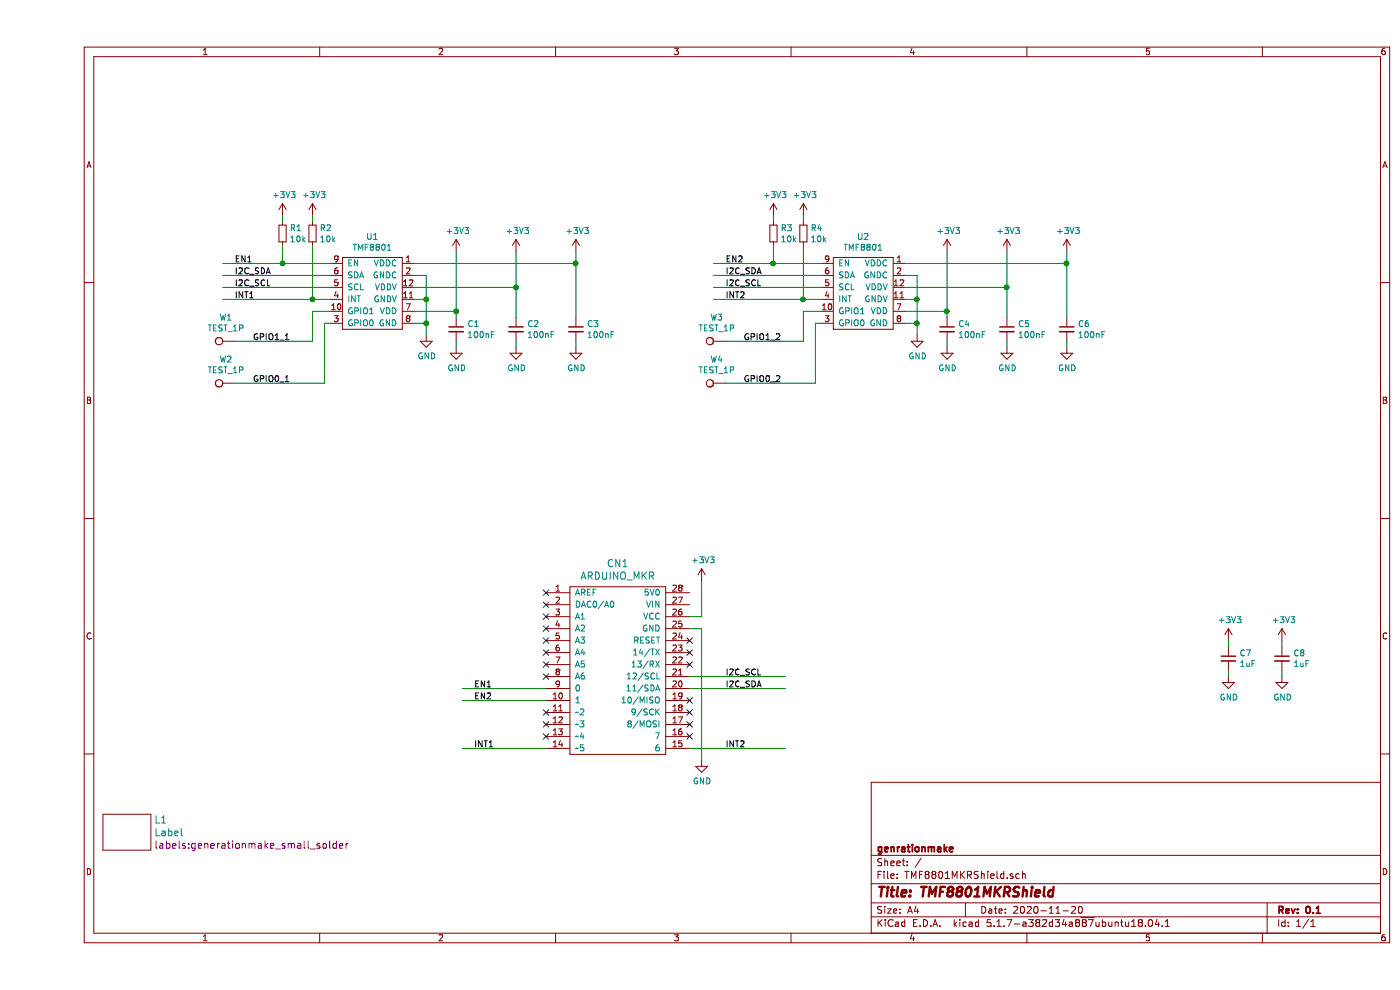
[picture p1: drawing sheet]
EESchema Schematic File Version 4
EELAYER 30 0
EELAYER END
$Descr A4 11693 8268
encoding utf-8
Sheet 1 1
Title "TMF8801MKRShield"
Date "2020-11-20"
Rev "0.1"
Comp "genrationmake"
Comment1 ""
Comment2 ""
Comment3 ""
Comment4 ""
$EndDescr
$Comp
L MODULE_compute:ARDUINO_MKR CN1
U 1 1
P 4850 5600
F 0 "CN1" H 4850 6497 60  0000 C CNN
F 1 "ARDUINO_MKR" H 4850 6391 60  0000 C CNN
F 2 "MODULE_compute:ARDUINO_MKR_HOLES_PINHEADER_EDGE" H 4750 6250 60  0001 C CNN
F 3 "" H 4850 5300 60  0000 C CNN
	1    4850 5600
	1    0    0    -1  
$EndComp
$Comp
L IC_sensor:TMF8801 U1
U 1 1
P 2800 2450
F 0 "U1" H 2800 2925 50  0000 C CNN
F 1 "TMF8801" H 2800 2834 50  0000 C CNN
F 2 "IC_sensor:TMF8801" H 2800 2450 50  0001 C CNN
F 3 "" H 2800 2450 50  0001 C CNN
	1    2800 2450
	1    0    0    -1  
$EndComp
$Comp
L power-supply:GND #PWR03
U 1 1
P 3250 2800
F 0 "#PWR03" H 3250 2550 50  0001 C CNN
F 1 "GND" H 3255 2627 50  0000 C CNN
F 2 "" H 3250 2800 50  0000 C CNN
F 3 "" H 3250 2800 50  0000 C CNN
	1    3250 2800
	1    0    0    -1  
$EndComp
Wire Wire Line
	3150 2300 3250 2300
Wire Wire Line
	3250 2300 3250 2500
Wire Wire Line
	3150 2700 3250 2700
Connection ~ 3250 2700
Wire Wire Line
	3250 2700 3250 2800
Wire Wire Line
	3150 2500 3250 2500
Connection ~ 3250 2500
Wire Wire Line
	3250 2500 3250 2700
$Comp
L devices:C_0603 C1
U 1 1
P 3500 2750
F 0 "C1" H 3592 2796 50  0000 L CNN
F 1 "100nF" H 3592 2705 50  0000 L CNN
F 2 "capacitors:C_0603" H 3500 2600 50  0001 C CNN
F 3 "" H 3500 2750 50  0000 C CNN
	1    3500 2750
	1    0    0    -1  
$EndComp
$Comp
L power-supply:GND #PWR05
U 1 1
P 3500 2900
F 0 "#PWR05" H 3500 2650 50  0001 C CNN
F 1 "GND" H 3505 2727 50  0000 C CNN
F 2 "" H 3500 2900 50  0000 C CNN
F 3 "" H 3500 2900 50  0000 C CNN
	1    3500 2900
	1    0    0    -1  
$EndComp
$Comp
L power-supply:+3V3 #PWR04
U 1 1
P 3500 2100
F 0 "#PWR04" H 3500 1950 50  0001 C CNN
F 1 "+3V3" H 3515 2273 50  0000 C CNN
F 2 "" H 3500 2100 50  0000 C CNN
F 3 "" H 3500 2100 50  0000 C CNN
	1    3500 2100
	1    0    0    -1  
$EndComp
Wire Wire Line
	3500 2100 3500 2600
Wire Wire Line
	3500 2850 3500 2900
$Comp
L devices:C_0603 C2
U 1 1
P 4000 2750
F 0 "C2" H 4092 2796 50  0000 L CNN
F 1 "100nF" H 4092 2705 50  0000 L CNN
F 2 "capacitors:C_0603" H 4000 2600 50  0001 C CNN
F 3 "" H 4000 2750 50  0000 C CNN
	1    4000 2750
	1    0    0    -1  
$EndComp
$Comp
L power-supply:GND #PWR07
U 1 1
P 4000 2900
F 0 "#PWR07" H 4000 2650 50  0001 C CNN
F 1 "GND" H 4005 2727 50  0000 C CNN
F 2 "" H 4000 2900 50  0000 C CNN
F 3 "" H 4000 2900 50  0000 C CNN
	1    4000 2900
	1    0    0    -1  
$EndComp
$Comp
L power-supply:+3V3 #PWR06
U 1 1
P 4000 2100
F 0 "#PWR06" H 4000 1950 50  0001 C CNN
F 1 "+3V3" H 4015 2273 50  0000 C CNN
F 2 "" H 4000 2100 50  0000 C CNN
F 3 "" H 4000 2100 50  0000 C CNN
	1    4000 2100
	1    0    0    -1  
$EndComp
Wire Wire Line
	4000 2100 4000 2400
Wire Wire Line
	4000 2850 4000 2900
$Comp
L devices:C_0603 C3
U 1 1
P 4500 2750
F 0 "C3" H 4592 2796 50  0000 L CNN
F 1 "100nF" H 4592 2705 50  0000 L CNN
F 2 "capacitors:C_0603" H 4500 2600 50  0001 C CNN
F 3 "" H 4500 2750 50  0000 C CNN
	1    4500 2750
	1    0    0    -1  
$EndComp
$Comp
L power-supply:GND #PWR09
U 1 1
P 4500 2900
F 0 "#PWR09" H 4500 2650 50  0001 C CNN
F 1 "GND" H 4505 2727 50  0000 C CNN
F 2 "" H 4500 2900 50  0000 C CNN
F 3 "" H 4500 2900 50  0000 C CNN
	1    4500 2900
	1    0    0    -1  
$EndComp
$Comp
L power-supply:+3V3 #PWR08
U 1 1
P 4500 2100
F 0 "#PWR08" H 4500 1950 50  0001 C CNN
F 1 "+3V3" H 4515 2273 50  0000 C CNN
F 2 "" H 4500 2100 50  0000 C CNN
F 3 "" H 4500 2100 50  0000 C CNN
	1    4500 2100
	1    0    0    -1  
$EndComp
Wire Wire Line
	4500 2100 4500 2200
Wire Wire Line
	4500 2850 4500 2900
Wire Wire Line
	3150 2600 3500 2600
Connection ~ 3500 2600
Wire Wire Line
	3500 2600 3500 2650
Wire Wire Line
	3150 2400 4000 2400
Connection ~ 4000 2400
Wire Wire Line
	4000 2400 4000 2650
Wire Wire Line
	3150 2200 4500 2200
Connection ~ 4500 2200
Wire Wire Line
	4500 2200 4500 2650
Wire Wire Line
	1550 2500 2300 2500
Wire Wire Line
	1550 2400 2450 2400
Wire Wire Line
	1550 2300 2450 2300
Wire Wire Line
	1550 2200 2050 2200
Text Label 1650 2200 0    50   ~ 0
EN1
Text Label 1650 2300 0    50   ~ 0
I2C_SDA
Text Label 1650 2400 0    50   ~ 0
I2C_SCL
Text Label 1650 2500 0    50   ~ 0
INT1
$Comp
L devices:R_0603 R1
U 1 1
P 2050 1950
F 0 "R1" H 2109 1996 50  0000 L CNN
F 1 "10k" H 2109 1905 50  0000 L CNN
F 2 "resistors:R_0603" H 2050 1800 50  0001 C CNN
F 3 "" H 2050 1950 50  0000 C CNN
	1    2050 1950
	1    0    0    -1  
$EndComp
$Comp
L devices:R_0603 R2
U 1 1
P 2300 1950
F 0 "R2" H 2359 1996 50  0000 L CNN
F 1 "10k" H 2359 1905 50  0000 L CNN
F 2 "resistors:R_0603" H 2300 1800 50  0001 C CNN
F 3 "" H 2300 1950 50  0000 C CNN
	1    2300 1950
	1    0    0    -1  
$EndComp
$Comp
L power-supply:+3V3 #PWR01
U 1 1
P 2050 1800
F 0 "#PWR01" H 2050 1650 50  0001 C CNN
F 1 "+3V3" H 2065 1973 50  0000 C CNN
F 2 "" H 2050 1800 50  0000 C CNN
F 3 "" H 2050 1800 50  0000 C CNN
	1    2050 1800
	1    0    0    -1  
$EndComp
$Comp
L power-supply:+3V3 #PWR02
U 1 1
P 2300 1800
F 0 "#PWR02" H 2300 1650 50  0001 C CNN
F 1 "+3V3" H 2315 1973 50  0000 C CNN
F 2 "" H 2300 1800 50  0000 C CNN
F 3 "" H 2300 1800 50  0000 C CNN
	1    2300 1800
	1    0    0    -1  
$EndComp
Wire Wire Line
	2050 1800 2050 1850
Wire Wire Line
	2300 1800 2300 1850
Wire Wire Line
	2050 2050 2050 2200
Connection ~ 2050 2200
Wire Wire Line
	2050 2200 2450 2200
Wire Wire Line
	2300 2050 2300 2500
Connection ~ 2300 2500
Wire Wire Line
	2300 2500 2450 2500
$Comp
L mechanical-connectors:TEST_1P W1
U 1 1
P 1650 2850
F 0 "W1" V 1845 2922 50  0000 C CNN
F 1 "TEST_1P" V 1754 2922 50  0000 C CNN
F 2 "wire_pads:SolderWirePad_single_1mmSMD" H 1850 2850 50  0001 C CNN
F 3 "" H 1850 2850 50  0000 C CNN
	1    1650 2850
	0    -1   -1   0   
$EndComp
$Comp
L mechanical-connectors:TEST_1P W2
U 1 1
P 1650 3200
F 0 "W2" V 1845 3272 50  0000 C CNN
F 1 "TEST_1P" V 1754 3272 50  0000 C CNN
F 2 "wire_pads:SolderWirePad_single_1mmSMD" H 1850 3200 50  0001 C CNN
F 3 "" H 1850 3200 50  0000 C CNN
	1    1650 3200
	0    -1   -1   0   
$EndComp
Wire Wire Line
	1650 2850 2300 2850
Wire Wire Line
	2300 2850 2300 2600
Wire Wire Line
	2300 2600 2450 2600
Wire Wire Line
	1650 3200 2400 3200
Wire Wire Line
	2400 3200 2400 2700
Wire Wire Line
	2400 2700 2450 2700
Text Label 1800 2850 0    50   ~ 0
GPIO1_1
Text Label 1800 3200 0    50   ~ 0
GPIO0_1
$Comp
L IC_sensor:TMF8801 U2
U 1 1
P 6900 2450
F 0 "U2" H 6900 2925 50  0000 C CNN
F 1 "TMF8801" H 6900 2834 50  0000 C CNN
F 2 "IC_sensor:TMF8801" H 6900 2450 50  0001 C CNN
F 3 "" H 6900 2450 50  0001 C CNN
	1    6900 2450
	1    0    0    -1  
$EndComp
$Comp
L power-supply:GND #PWR014
U 1 1
P 7350 2800
F 0 "#PWR014" H 7350 2550 50  0001 C CNN
F 1 "GND" H 7355 2627 50  0000 C CNN
F 2 "" H 7350 2800 50  0000 C CNN
F 3 "" H 7350 2800 50  0000 C CNN
	1    7350 2800
	1    0    0    -1  
$EndComp
Wire Wire Line
	7250 2300 7350 2300
Wire Wire Line
	7350 2300 7350 2500
Wire Wire Line
	7250 2700 7350 2700
Connection ~ 7350 2700
Wire Wire Line
	7350 2700 7350 2800
Wire Wire Line
	7250 2500 7350 2500
Connection ~ 7350 2500
Wire Wire Line
	7350 2500 7350 2700
$Comp
L devices:C_0603 C4
U 1 1
P 7600 2750
F 0 "C4" H 7692 2796 50  0000 L CNN
F 1 "100nF" H 7692 2705 50  0000 L CNN
F 2 "capacitors:C_0603" H 7600 2600 50  0001 C CNN
F 3 "" H 7600 2750 50  0000 C CNN
	1    7600 2750
	1    0    0    -1  
$EndComp
$Comp
L power-supply:GND #PWR016
U 1 1
P 7600 2900
F 0 "#PWR016" H 7600 2650 50  0001 C CNN
F 1 "GND" H 7605 2727 50  0000 C CNN
F 2 "" H 7600 2900 50  0000 C CNN
F 3 "" H 7600 2900 50  0000 C CNN
	1    7600 2900
	1    0    0    -1  
$EndComp
$Comp
L power-supply:+3V3 #PWR015
U 1 1
P 7600 2100
F 0 "#PWR015" H 7600 1950 50  0001 C CNN
F 1 "+3V3" H 7615 2273 50  0000 C CNN
F 2 "" H 7600 2100 50  0000 C CNN
F 3 "" H 7600 2100 50  0000 C CNN
	1    7600 2100
	1    0    0    -1  
$EndComp
Wire Wire Line
	7600 2100 7600 2600
Wire Wire Line
	7600 2850 7600 2900
$Comp
L devices:C_0603 C5
U 1 1
P 8100 2750
F 0 "C5" H 8192 2796 50  0000 L CNN
F 1 "100nF" H 8192 2705 50  0000 L CNN
F 2 "capacitors:C_0603" H 8100 2600 50  0001 C CNN
F 3 "" H 8100 2750 50  0000 C CNN
	1    8100 2750
	1    0    0    -1  
$EndComp
$Comp
L power-supply:GND #PWR018
U 1 1
P 8100 2900
F 0 "#PWR018" H 8100 2650 50  0001 C CNN
F 1 "GND" H 8105 2727 50  0000 C CNN
F 2 "" H 8100 2900 50  0000 C CNN
F 3 "" H 8100 2900 50  0000 C CNN
	1    8100 2900
	1    0    0    -1  
$EndComp
$Comp
L power-supply:+3V3 #PWR017
U 1 1
P 8100 2100
F 0 "#PWR017" H 8100 1950 50  0001 C CNN
F 1 "+3V3" H 8115 2273 50  0000 C CNN
F 2 "" H 8100 2100 50  0000 C CNN
F 3 "" H 8100 2100 50  0000 C CNN
	1    8100 2100
	1    0    0    -1  
$EndComp
Wire Wire Line
	8100 2100 8100 2400
Wire Wire Line
	8100 2850 8100 2900
$Comp
L power-supply:+3V3 #PWR019
U 1 1
P 8600 2100
F 0 "#PWR019" H 8600 1950 50  0001 C CNN
F 1 "+3V3" H 8615 2273 50  0000 C CNN
F 2 "" H 8600 2100 50  0000 C CNN
F 3 "" H 8600 2100 50  0000 C CNN
	1    8600 2100
	1    0    0    -1  
$EndComp
Wire Wire Line
	8600 2100 8600 2200
Wire Wire Line
	7250 2600 7600 2600
Connection ~ 7600 2600
Wire Wire Line
	7600 2600 7600 2650
Wire Wire Line
	7250 2400 8100 2400
Connection ~ 8100 2400
Wire Wire Line
	8100 2400 8100 2650
Wire Wire Line
	7250 2200 8600 2200
Wire Wire Line
	5650 2500 6400 2500
Wire Wire Line
	5650 2400 6550 2400
Wire Wire Line
	5650 2300 6550 2300
Wire Wire Line
	5650 2200 6150 2200
Text Label 5750 2200 0    50   ~ 0
EN2
Text Label 5750 2300 0    50   ~ 0
I2C_SDA
Text Label 5750 2400 0    50   ~ 0
I2C_SCL
Text Label 5750 2500 0    50   ~ 0
INT2
$Comp
L devices:R_0603 R3
U 1 1
P 6150 1950
F 0 "R3" H 6209 1996 50  0000 L CNN
F 1 "10k" H 6209 1905 50  0000 L CNN
F 2 "resistors:R_0603" H 6150 1800 50  0001 C CNN
F 3 "" H 6150 1950 50  0000 C CNN
	1    6150 1950
	1    0    0    -1  
$EndComp
$Comp
L devices:R_0603 R4
U 1 1
P 6400 1950
F 0 "R4" H 6459 1996 50  0000 L CNN
F 1 "10k" H 6459 1905 50  0000 L CNN
F 2 "resistors:R_0603" H 6400 1800 50  0001 C CNN
F 3 "" H 6400 1950 50  0000 C CNN
	1    6400 1950
	1    0    0    -1  
$EndComp
$Comp
L power-supply:+3V3 #PWR012
U 1 1
P 6150 1800
F 0 "#PWR012" H 6150 1650 50  0001 C CNN
F 1 "+3V3" H 6165 1973 50  0000 C CNN
F 2 "" H 6150 1800 50  0000 C CNN
F 3 "" H 6150 1800 50  0000 C CNN
	1    6150 1800
	1    0    0    -1  
$EndComp
$Comp
L power-supply:+3V3 #PWR013
U 1 1
P 6400 1800
F 0 "#PWR013" H 6400 1650 50  0001 C CNN
F 1 "+3V3" H 6415 1973 50  0000 C CNN
F 2 "" H 6400 1800 50  0000 C CNN
F 3 "" H 6400 1800 50  0000 C CNN
	1    6400 1800
	1    0    0    -1  
$EndComp
Wire Wire Line
	6150 1800 6150 1850
Wire Wire Line
	6400 1800 6400 1850
Wire Wire Line
	6150 2050 6150 2200
Connection ~ 6150 2200
Wire Wire Line
	6150 2200 6550 2200
Wire Wire Line
	6400 2050 6400 2500
Connection ~ 6400 2500
Wire Wire Line
	6400 2500 6550 2500
$Comp
L mechanical-connectors:TEST_1P W3
U 1 1
P 5750 2850
F 0 "W3" V 5945 2922 50  0000 C CNN
F 1 "TEST_1P" V 5854 2922 50  0000 C CNN
F 2 "wire_pads:SolderWirePad_single_1mmSMD" H 5950 2850 50  0001 C CNN
F 3 "" H 5950 2850 50  0000 C CNN
	1    5750 2850
	0    -1   -1   0   
$EndComp
$Comp
L mechanical-connectors:TEST_1P W4
U 1 1
P 5750 3200
F 0 "W4" V 5945 3272 50  0000 C CNN
F 1 "TEST_1P" V 5854 3272 50  0000 C CNN
F 2 "wire_pads:SolderWirePad_single_1mmSMD" H 5950 3200 50  0001 C CNN
F 3 "" H 5950 3200 50  0000 C CNN
	1    5750 3200
	0    -1   -1   0   
$EndComp
Wire Wire Line
	5750 2850 6400 2850
Wire Wire Line
	6400 2850 6400 2600
Wire Wire Line
	6400 2600 6550 2600
Wire Wire Line
	5750 3200 6500 3200
Wire Wire Line
	6500 3200 6500 2700
Wire Wire Line
	6500 2700 6550 2700
Text Label 5900 2850 0    50   ~ 0
GPIO1_2
Text Label 5900 3200 0    50   ~ 0
GPIO0_2
Connection ~ 8600 2200
Wire Wire Line
	8600 2200 8600 2650
Wire Wire Line
	8600 2850 8600 2900
$Comp
L power-supply:GND #PWR020
U 1 1
P 8600 2900
F 0 "#PWR020" H 8600 2650 50  0001 C CNN
F 1 "GND" H 8605 2727 50  0000 C CNN
F 2 "" H 8600 2900 50  0000 C CNN
F 3 "" H 8600 2900 50  0000 C CNN
	1    8600 2900
	1    0    0    -1  
$EndComp
$Comp
L devices:C_0603 C6
U 1 1
P 8600 2750
F 0 "C6" H 8692 2796 50  0000 L CNN
F 1 "100nF" H 8692 2705 50  0000 L CNN
F 2 "capacitors:C_0603" H 8600 2600 50  0001 C CNN
F 3 "" H 8600 2750 50  0000 C CNN
	1    8600 2750
	1    0    0    -1  
$EndComp
Wire Wire Line
	9950 5600 9950 5650
$Comp
L power-supply:GND #PWR022
U 1 1
P 9950 5650
F 0 "#PWR022" H 9950 5400 50  0001 C CNN
F 1 "GND" H 9955 5477 50  0000 C CNN
F 2 "" H 9950 5650 50  0000 C CNN
F 3 "" H 9950 5650 50  0000 C CNN
	1    9950 5650
	1    0    0    -1  
$EndComp
$Comp
L devices:C_0603 C7
U 1 1
P 9950 5500
F 0 "C7" H 10042 5546 50  0000 L CNN
F 1 "1uF" H 10042 5455 50  0000 L CNN
F 2 "capacitors:C_0603" H 9950 5350 50  0001 C CNN
F 3 "" H 9950 5500 50  0000 C CNN
	1    9950 5500
	1    0    0    -1  
$EndComp
$Comp
L power-supply:+3V3 #PWR021
U 1 1
P 9950 5350
F 0 "#PWR021" H 9950 5200 50  0001 C CNN
F 1 "+3V3" H 9965 5523 50  0000 C CNN
F 2 "" H 9950 5350 50  0000 C CNN
F 3 "" H 9950 5350 50  0000 C CNN
	1    9950 5350
	1    0    0    -1  
$EndComp
Wire Wire Line
	9950 5350 9950 5400
Wire Wire Line
	10400 5600 10400 5650
$Comp
L power-supply:GND #PWR024
U 1 1
P 10400 5650
F 0 "#PWR024" H 10400 5400 50  0001 C CNN
F 1 "GND" H 10405 5477 50  0000 C CNN
F 2 "" H 10400 5650 50  0000 C CNN
F 3 "" H 10400 5650 50  0000 C CNN
	1    10400 5650
	1    0    0    -1  
$EndComp
$Comp
L devices:C_0603 C8
U 1 1
P 10400 5500
F 0 "C8" H 10492 5546 50  0000 L CNN
F 1 "1uF" H 10492 5455 50  0000 L CNN
F 2 "capacitors:C_0603" H 10400 5350 50  0001 C CNN
F 3 "" H 10400 5500 50  0000 C CNN
	1    10400 5500
	1    0    0    -1  
$EndComp
$Comp
L power-supply:+3V3 #PWR023
U 1 1
P 10400 5350
F 0 "#PWR023" H 10400 5200 50  0001 C CNN
F 1 "+3V3" H 10415 5523 50  0000 C CNN
F 2 "" H 10400 5350 50  0000 C CNN
F 3 "" H 10400 5350 50  0000 C CNN
	1    10400 5350
	1    0    0    -1  
$EndComp
Wire Wire Line
	10400 5350 10400 5400
$Comp
L power-supply:GND #PWR011
U 1 1
P 5550 6350
F 0 "#PWR011" H 5550 6100 50  0001 C CNN
F 1 "GND" H 5555 6177 50  0000 C CNN
F 2 "" H 5550 6350 50  0000 C CNN
F 3 "" H 5550 6350 50  0000 C CNN
	1    5550 6350
	1    0    0    -1  
$EndComp
$Comp
L power-supply:+3V3 #PWR010
U 1 1
P 5550 4850
F 0 "#PWR010" H 5550 4700 50  0001 C CNN
F 1 "+3V3" H 5565 5023 50  0000 C CNN
F 2 "" H 5550 4850 50  0000 C CNN
F 3 "" H 5550 4850 50  0000 C CNN
	1    5550 4850
	1    0    0    -1  
$EndComp
Wire Wire Line
	5450 5150 5550 5150
Wire Wire Line
	5550 5150 5550 4850
Wire Wire Line
	5450 5250 5550 5250
Wire Wire Line
	5550 5250 5550 6350
Wire Wire Line
	6250 5750 5450 5750
Wire Wire Line
	6250 5650 5450 5650
Text Label 5750 5750 0    50   ~ 0
I2C_SDA
Text Label 5750 5650 0    50   ~ 0
I2C_SCL
Wire Wire Line
	3550 5750 4250 5750
Wire Wire Line
	3550 5850 4250 5850
Wire Wire Line
	3550 6250 4250 6250
Wire Wire Line
	6250 6250 5450 6250
Text Label 3650 5750 0    50   ~ 0
EN1
Text Label 3650 6250 0    50   ~ 0
INT1
Text Label 5750 6250 0    50   ~ 0
INT2
Text Label 3650 5850 0    50   ~ 0
EN2
NoConn ~ 5450 5350
NoConn ~ 5450 5450
NoConn ~ 5450 5550
NoConn ~ 5450 5850
NoConn ~ 5450 5950
NoConn ~ 5450 6050
NoConn ~ 5450 6150
NoConn ~ 4250 6150
NoConn ~ 4250 6050
NoConn ~ 4250 5950
NoConn ~ 4250 5650
NoConn ~ 4250 5550
NoConn ~ 4250 5450
NoConn ~ 4250 5350
NoConn ~ 4250 5250
NoConn ~ 4250 5150
NoConn ~ 4250 5050
NoConn ~ 4250 4950
$Comp
L devices:Label L1
U 1 1
P 750 6950
F 0 "L1" H 978 7056 60  0000 L CNN
F 1 "Label" H 978 6950 60  0000 L CNN
F 2 "labels:generationmake_small_solder" H 978 6844 60  0000 L CNN
F 3 "" H 750 6950 60  0000 C CNN
	1    750  6950
	1    0    0    -1  
$EndComp
$EndSCHEMATC
